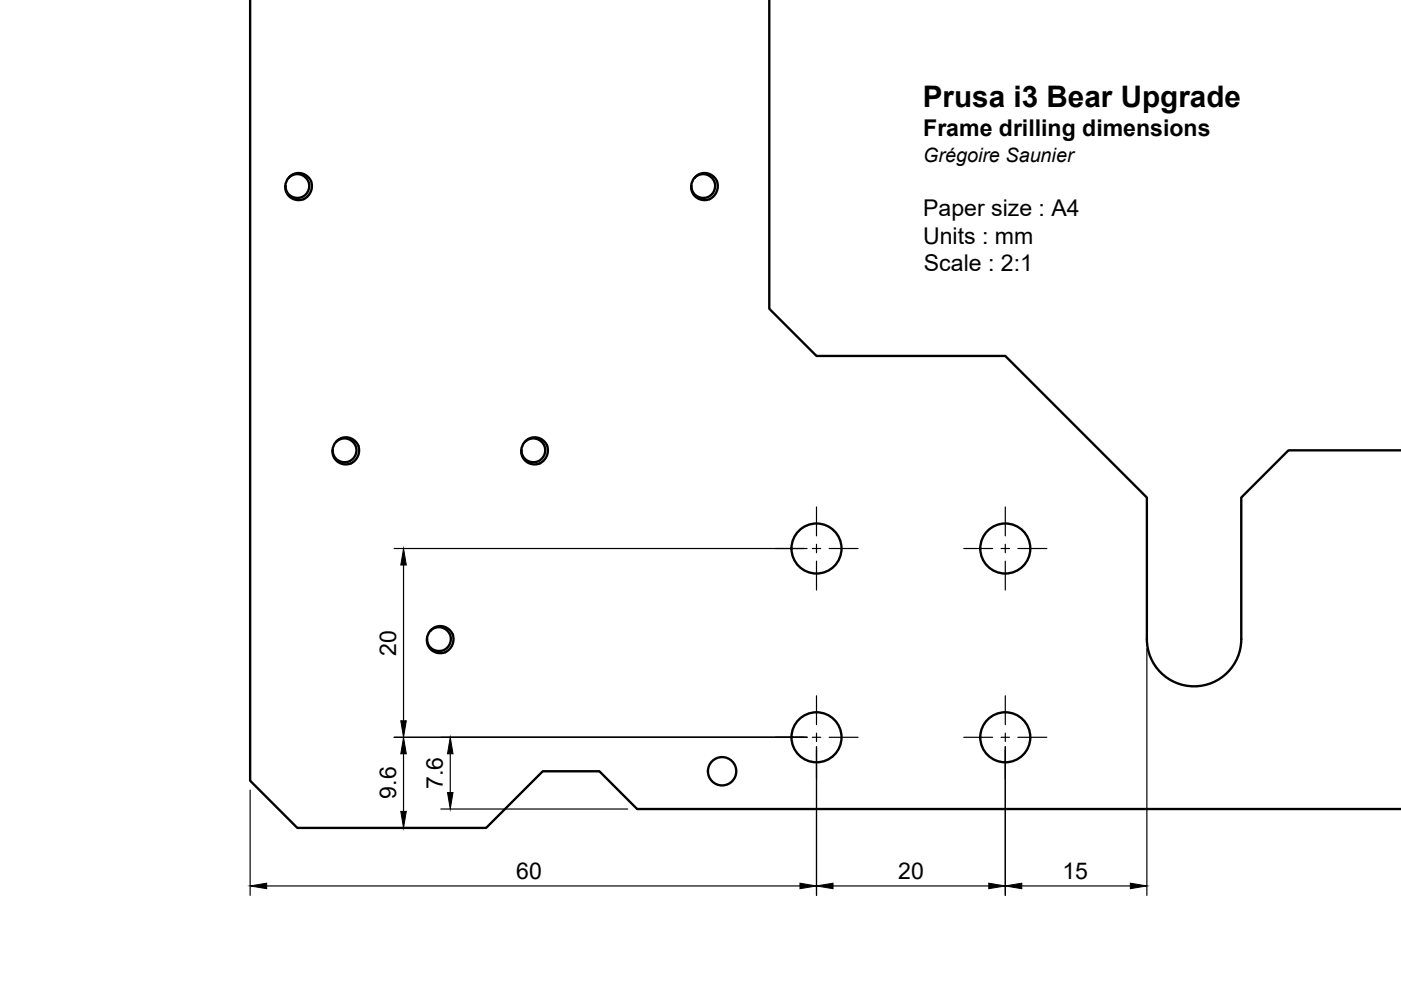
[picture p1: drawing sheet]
<svg xmlns="http://www.w3.org/2000/svg" width="297mm" height="210mm" viewBox="0 0 297 210" stroke-linecap="round" stroke-linejoin="round" font-family="sans-serif">
<!-- layer: Visible -->
<g fill="none" stroke="#000" stroke-width=".5">
<path d="M53 0v165.5l10 10h40.1l12-12h12l8 8h162M163.1 0v65.5l10 10h40l30.1 30v30a10 10 0 0 0 10 10 10 10 0 0 0 10-10v-30l10-10h23.9M61.3 37.7l.9-.8 1.2-.2 1.2 .3 .9 .7a2.9 2.9 0 0 1-1.5 4.7l-1.4-.1-1.2-.6-.7-.9-.2-1.4M61.3 37.7l.7-.6 .8-.2 .9 .1 .7 .3 .6 .6 .4 .8 .2 .8-.2 .9-.5 .7-.7 .6-.8 .2h-.9l-.8-.3-.6-.5-.4-.8-.2-.9M61.3 37.7l-.7 1-.1 .7M147.3 37.7l.9-.8 1.2-.2 1.2 .3 .9 .7a2.91 2.91 0 0 1-1.5 4.7l-1.3-.1-1.2-.6-.7-.9-.2-1.4M147.3 37.7l.8-.6 .8-.2 .8 .1 .7 .3 .7 .6 .4 .8 .1 .8-.2 .9-.4 .7-.7 .6-.8 .2h-.9l-.8-.3-.7-.5-.4-.8-.1-.9M147.3 37.7l-.6 1-.1 .7M71.3 93.7l.7-.5 .8-.2h.8l.8 .4 .7 .6 .4 .7 .1 .9-.2 .8-.5 .7-.6 .6-.8 .3-.9-.1-.8-.2-.7-.6-.4-.8-.2-.8M71.4 93.5l.9-.6 1.2-.2 1.1 .3 .9 .7a2.91 2.91 0 0 1-1.5 4.7h-1.1l-1-.3-.8-.7-.5-.9a3.1 3.1 0 0 1 .8-3zM111.3 93.7l-.6 1-.2 .8M111.5 93.5l.8-.6 1.2-.2 1.2 .4 .8 .6a2.91 2.91 0 0 1-1.5 4.7h-1.3l-1.2-.6-.8-1.1-.2-1.2 .3 1.1 .7 .9 1.1 .4h1.1l1-.5 .7-.9 .2-1.1-.2-1-.8-.9-1-.5-1.3 .1-1 .6z"/>
<path d="M91.3 133.7l1-.7 1.1-.3 1.1 .3 1 .7a2.9 2.9 0 0 1-1.5 4.7h-1.4l-1.1-.6-.8-1.1-.2-1.2M91.3 133.7l.7-.5 .8-.2h.8l.9 .4 .6 .7 .4 .7 .1 .8-.2 .8-.4 .8-.7 .5-.9 .3h-.9l-.8-.4-.6-.5-.4-.7-.2-.9M91.3 133.7l-.6 1-.2 .8"/>
<circle cx="173.1" cy="116.3" r="5.3"/>
<circle cx="213.1" cy="116.3" r="5.3"/>
<circle cx="173.1" cy="156.3" r="5.3"/>
<circle cx="213.1" cy="156.3" r="5.3"/>
<circle cx="153.1" cy="163.5" r="3"/>
</g>
<!-- layer: Center Lines -->
<g fill="none" stroke="#000" stroke-width=".25">
<path d="M164.3 116.3h6.1M172.2 116.3h1.8M173.1 107.5v6.1M173.1 115.4v1.8M173.1 119v6.1M175.8 116.3h6.1M204.3 116.3h6.2M212.2 116.3h1.8M213.1 107.5v6.1M213.1 115.4v1.8M213.1 119v6.1M215.8 116.3h6.1"/>
<path d="M164.3 156.3h6.1M172.2 156.3h1.8M173.1 147.5v6.1M173.1 155.4v1.8M173.1 159v6.1M175.8 156.3h6.1M204.3 156.3h6.2M212.2 156.3h1.8M213.1 147.5v6.1M213.1 155.4v1.8M213.1 159v6.1M215.8 156.3h6.1"/>
</g>
<!-- layer: Dimensions -->
<g fill="none" stroke="#000" stroke-width=".25">
<path d="M83.6 116.3h87.5M85.6 119.8v33M243.2 137.5v52.3M83.6 156.3h87.5M85.6 159.8v12.2M95.5 159.8v8.2M173.1 158.3v31.5M213.1 158.3v31.5M53 167.5v22.3M83.6 175.5h17.5M93.5 171.5h39.6M56.5 187.8h113.1"/>
<path d="M176.6 187.8h33M216.6 187.8h23.1"/>
</g>
<path d="M85.6 116.3l.5 3.5h-1.1zM85.6 156.3l.5 3.5h-1.1zM85 152.8h1.1l-.5 3.5zM95.5 156.3l.5 3.5h-1.1zM85 172h1.1l-.5 3.5zM94.9 168h1.1l-.5 3.5zM53 187.8l3.5-.5v1.1zM169.6 187.3l3.5 .5-3.5 .6zM173.1 187.8l3.5-.5v1.1zM209.6 187.3l3.5 .5-3.5 .6zM213.1 187.8l3.5-.5v1.1zM239.7 187.3l3.5 .5-3.5 .6z" fill="#000" stroke="#000" stroke-width=".21"/>
<text font-size="6.3" x="195.7" y="22.8">Prusa i3 Bear Upgrade</text>
<g font-size="4.9">
<text x="195.7" y="28.9">Frame drilling dimensions</text>
<text x="195.7" y="45.8">Paper size : A4</text>
<text x="195.7" y="51.7">Units : mm</text>
<text x="195.9" y="57.6">Scale : 2:1</text>
<text x="84" y="139" transform="rotate(-90 84 139)">20</text>
<text x="93.9" y="167.3" transform="rotate(-90 93.9 167.3)">7.6</text>
<text x="84" y="169.3" transform="rotate(-90 84 169.3)">9.6</text>
<text x="109.4" y="186.3">60</text>
<text x="190.5" y="186.3">20</text>
<text x="225.3" y="186.3">15</text>
</g>
<text font-size="4.2" x="195.7" y="34.3">Grégoire Saunier</text>
</svg>
